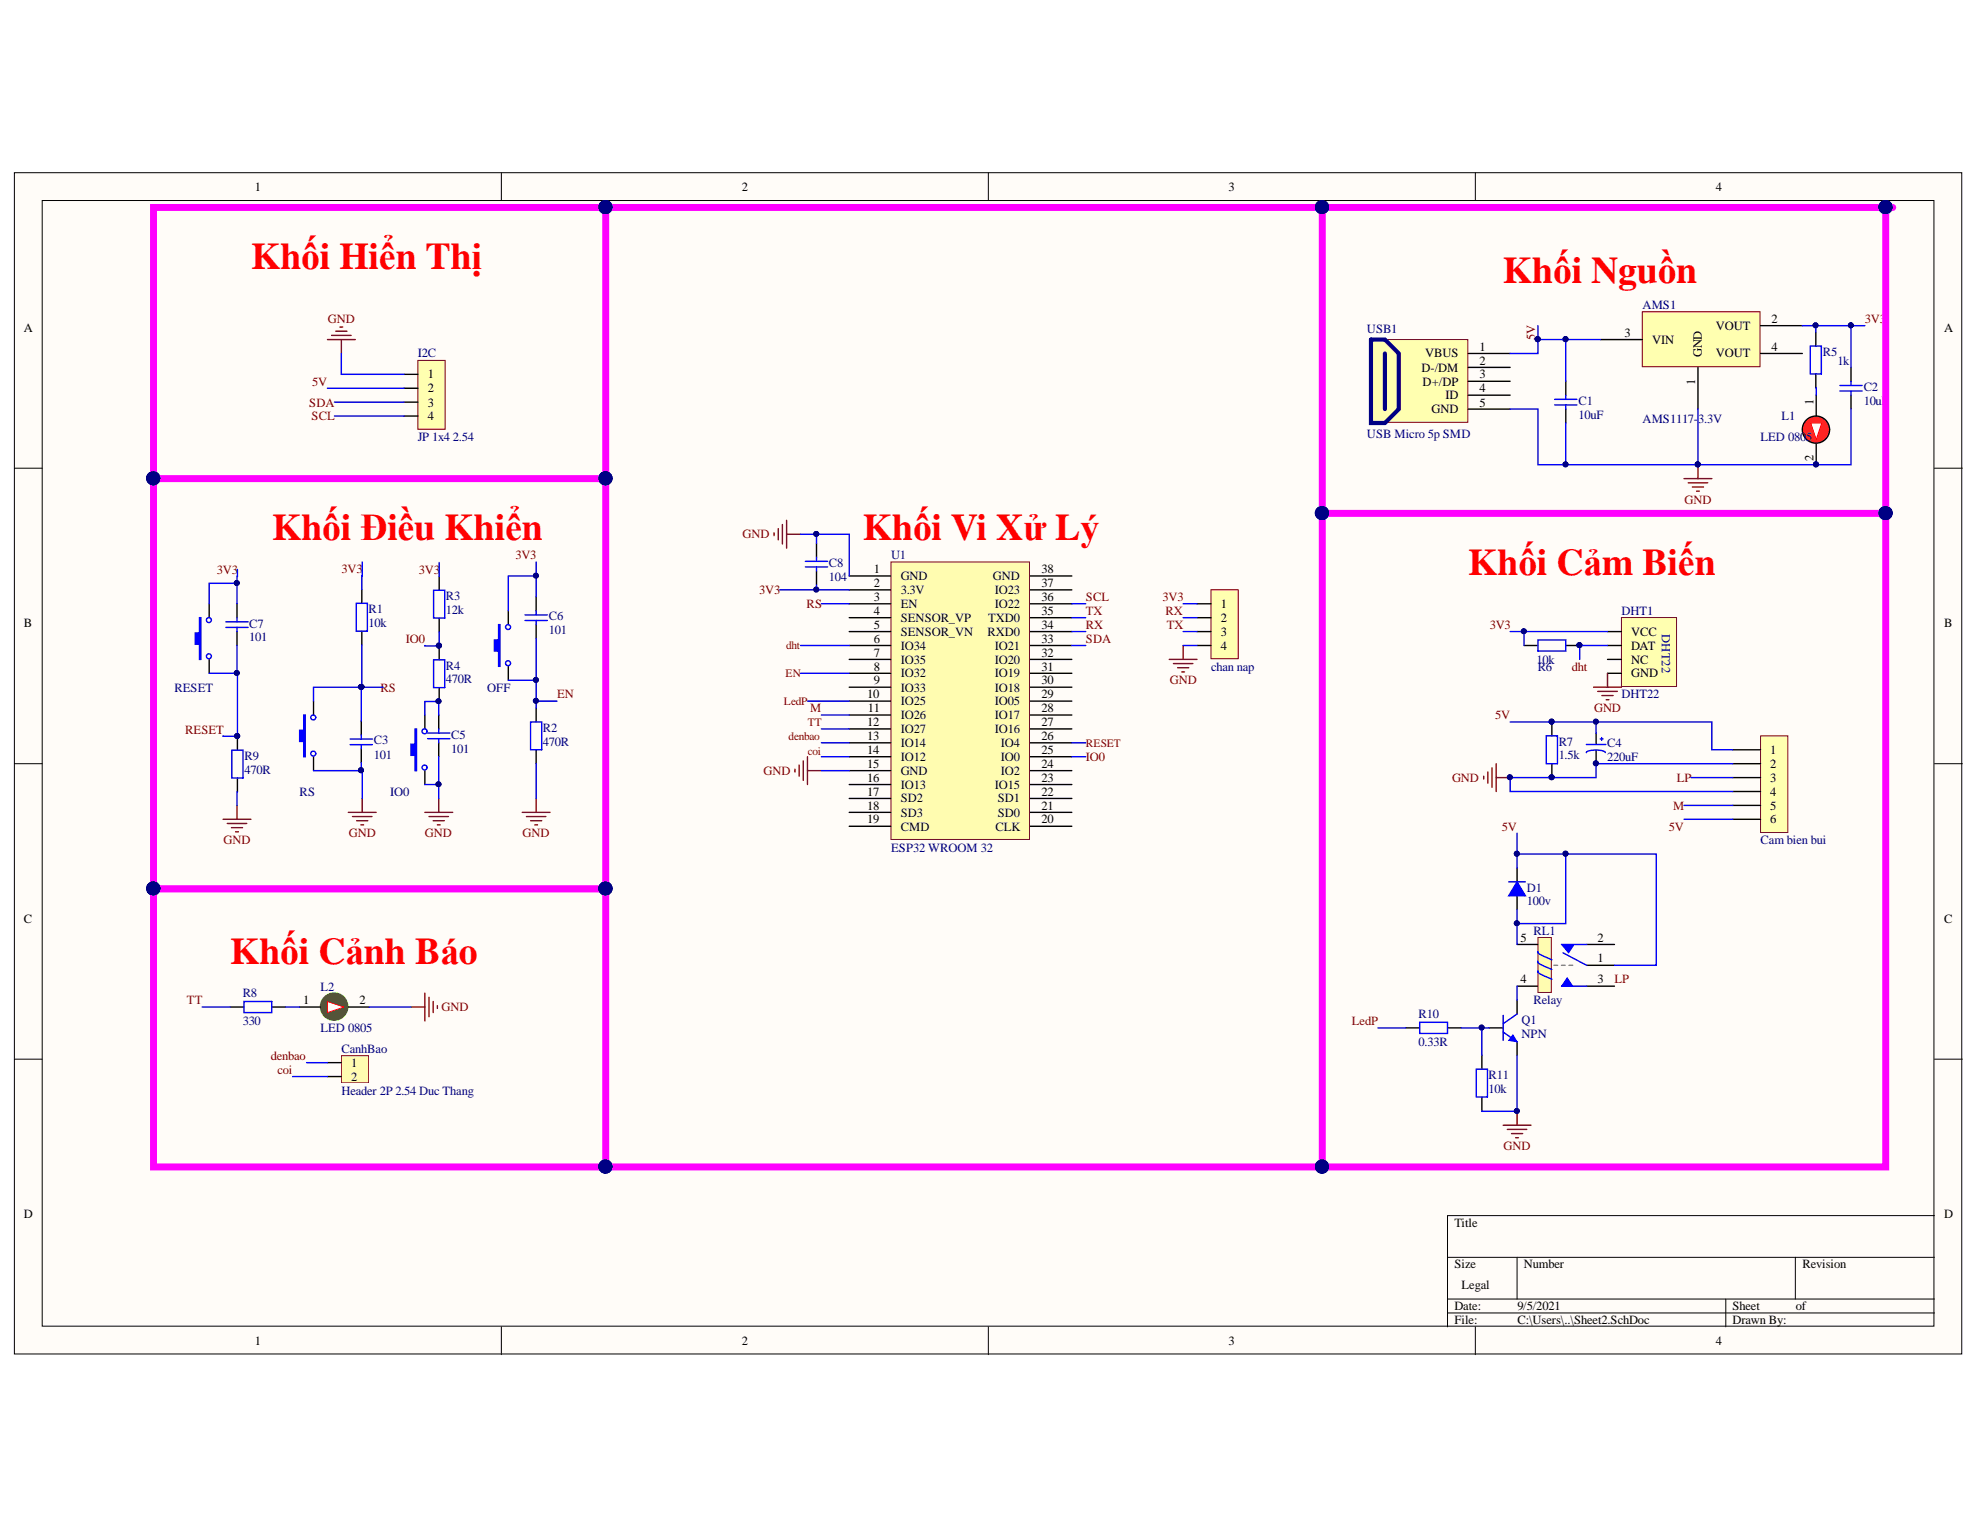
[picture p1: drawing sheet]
# Altium schematic sheet Sheet2.SchDoc
size Legal

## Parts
AMS1  AMS1117-3.3V  [SOT223]
C1  10uF  [tu 0805]
C2  10uF  [tu 0805]
C3  101  [tu 0805]
C4  220uF  [Tu hoa 5mm]
C5  101  [tu 0805]
C6  101  [tu 0805]
C7  101  [tu 0805]
C8  104  [tu gom]
Cam_bien_bui  Cam bien bui  [XH2.54M-6]
CanhBao  Header 2P 2.54 Duc Thang  [XH2.54M-2]
D1  100v  [DIODE 1A]
DHT1  DHT22  [DHT22]
I2C  JP 1x4 2.54  [JP 1x4 DT]
IO0  Nut Nhan 2 Chan SMD 3x6x2.5  [Nut Nhan 2 Chan SMD 3x6x2.5]  (value not drawn)
JP1  chan nap  [JP 1x4 CT]
L1  LED 0805  [LED-0805-Orange]
L2  LED 0805  [LED-0805-Green]
OFF  Nut Nhan 2 Chan SMD 3x6x2.5  [Nut Nhan 2 Chan SMD 3x6x2.5]  (value not drawn)
Q1  NPN  [TRAN-LOWPOWER]
R1  10k  [tro smd 0805]
R2  470R  [Tro SMD 0805]
R3  12k  [tro smd 0805]
R4  470R  [Tro SMD 0805]
R5  1k  [tro smd 0805]
R6  10k  [tro smd 0805]
R7  1.5k  [tro vach 1/4w]
R8  330  [Tro SMD 0805]
R9  470R  [Tro SMD 0805]
R10  0.33R  [tro vach 1/2w]
R11  10k  [tro vach 1/2w]
RESET  Nut Nhan 2 Chan SMD 3x6x2.5  [Nut Nhan 2 Chan SMD 3x6x2.5]  (value not drawn)
RL1  Relay  [Relay 5 Chan SRD]
RS  Nut Nhan 2 Chan SMD 3x6x2.5  [Nut Nhan 2 Chan SMD 3x6x2.5]  (value not drawn)
U1  ESP32 WROOM 32  [ESP32-WROOM-32D]
USB1  USB Micro 5p SMD  [USB Micro 5p SMD]

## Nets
GND: AMS1.1(GND) C1.2 C2.2 C3.2 C4.2 C5.2 C8.1 Cam_bien_bui.2 Cam_bien_bui.4 DHT1.4(GND) I2C.1 IO0.1 JP1.4 L1.2(K) L2.2(K) Q1.3(E) R2.1 R7.1 R9.1 R11.1 RS.1 U1.1(GND) U1.15(GND) USB1.5(GND)
3V3: AMS1.2(VOUT) C2.1 C6.1 C7.1 C8.2 DHT1.1(VCC) JP1.1 OFF.2 R1.2 R3.2 R5.2 R6.1 RESET.2 U1.2(3.3V)
5V: AMS1.3(VIN) C1.1 C4.1 Cam_bien_bui.1 Cam_bien_bui.6 D1.1(A) D1.2(K) I2C.2 R7.2 RL1.1 RL1.5 USB1.1(VBUS)
coi: CanhBao.2 U1.14(IO12)
denbao: CanhBao.1 U1.13(IO14)
dht: DHT1.2(DAT) R6.2 U1.6(IO34)
EN: C6.2 OFF.1 R2.2 U1.8(IO32)
IO0: R3.1 R4.2 U1.25(IO0)
LedP: R10.1 U1.10(IO25)
LP: Cam_bien_bui.3 RL1.3
M: Cam_bien_bui.5 U1.11(IO26)
RESET: C7.2 R9.2 RESET.1 U1.26(IO4)
RS: C3.1 R1.1 RS.2 U1.3(EN)
RX: JP1.2 U1.34(RXD0)
SCL: I2C.4 U1.36(IO22)
SDA: I2C.3 U1.33(IO21)
TT: R8.2 U1.12(IO27)
TX: JP1.3 U1.35(TXD0)
NetC5_1: C5.1 IO0.2 R4.1
NetL1_1: L1.1(A) R5.1
NetL2_1: L2.1(A) R8.1
NetQ1_1: Q1.1(B) R10.2 R11.2
NetQ1_2: Q1.2(C) RL1.4

Not connected (* = marked no-connect by the designer): AMS1 4(VOUT); DHT1 3(NC); RL1 2; U1 4(SENSOR_VP) 5(SENSOR_VN) 7(IO35) 9(IO33) 16(IO13) 17(SD2) 18(SD3) 19(CMD) 20(CLK) 21(SD0) 22(SD1) 23(IO15) 24(IO2) 27(IO16) 28(IO17) 29(IO05) 30(IO18) 31(IO19) 32(IO20) 37(IO23) 38(GND); USB1 2(D-/DM) 3(D+/DP) 4(ID)

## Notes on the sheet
- Khối Hiển Thị
- (near AMS1) Khối Nguồn
- Khối Điều Khiển
- (near U1) Khối Vi Xử Lý
- Khối Cảm Biến
- Khối Cảnh Báo
